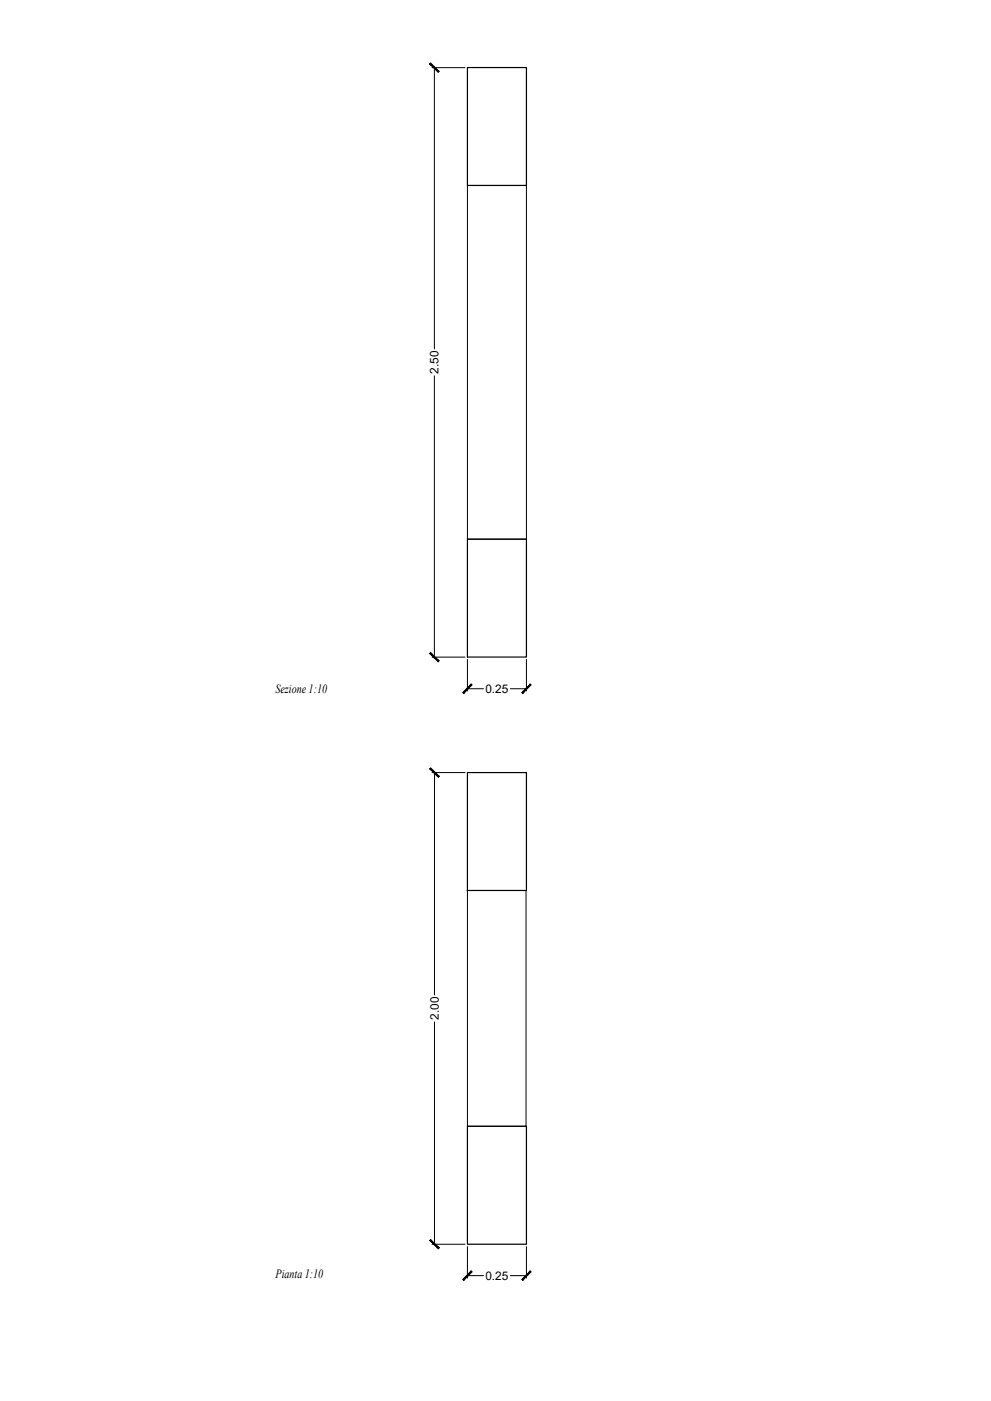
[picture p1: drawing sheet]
<svg xmlns="http://www.w3.org/2000/svg" width="420mm" height="594mm" viewBox="0 0 420 594" stroke-linecap="round" stroke-linejoin="round" font-family="sans-serif">
<!-- layer: linee proiettate -->
<path d="M198.2 78.6h25v150h-25zM198 377.6h25v100h-24.8v-100" fill="none" stroke="#000" stroke-width=".42"/>
<!-- layer: muro -->
<path d="M198.2 28.6h25v50h-25zM198.2 228.6h25v50h-25zM198.2 327.6h25v50h-25zM198.2 477.6h25v50h-25z" fill="none" stroke="#000" stroke-width=".51"/>
<!-- layer: QUOTE CARTA -->
<g fill="none" stroke="#000" stroke-width=".42">
<path d="M183.2 28.7h14M184.2 28.7v119.3M184.2 159.4v119.3M183.2 278.7h14M198.2 279.6v13.4M223.2 279.6v13.4M198.2 292h6.8M216.4 292h6.8M183.2 327.6h14M184.2 327.6v94.3M184.2 433.3v94.3M183.2 527.6h14"/>
<path d="M198.2 528.6v13.3M223.2 528.6v13.3M198.2 540.9h6.8M216.4 540.9h6.8"/>
</g>
<!-- layer: 0 -->
<g fill="#000" stroke="#000" stroke-width=".42">
<path d="M182.2 27.1l3.6 3.6 .4-.4zM182.6 26.7l3.6 3.6-4-3.2z"/>
<path d="M182.6 276.7l-.4 .4 4 3.2zM182.2 277.1l4 3.2-.4 .4z"/>
<path d="M199.8 290.1l-3.2 3.9 3.6-3.6zM199.8 290.1l-3.2 3.9-.4-.3z"/>
<path d="M221.2 293.7l.4 .3 3.2-3.9zM224.8 290.1l.4 .3-3.6 3.6z"/>
<path d="M182.2 326l3.6 3.6 .4-.4zM182.6 325.6l3.6 3.6-4-3.2z"/>
<path d="M182.6 525.6l-.4 .4 4 3.2zM182.2 526l4 3.2-.4 .4z"/>
<path d="M199.8 538.9l-3.2 4 3.6-3.6zM199.8 538.9l-3.2 4-.4-.4z"/>
<path d="M224.8 538.9l-3.6 3.6 .4 .4zM224.8 538.9l.4 .4-3.6 3.6z"/>
</g>
<g font-size="5.3">
<text x="116.8" y="293.8">Sezione 1:10</text>
<text x="116.9" y="541.9">Pianta 1:10</text>
</g>
<g font-size="5">
<text x="185.9" y="158.5" transform="rotate(-90 185.9 158.5)">2.50</text>
<text x="205.8" y="293.8">0.25</text>
<text x="186" y="432.5" transform="rotate(-90 186 432.5)">2.00</text>
<text x="205.8" y="542.7">0.25</text>
</g>
</svg>
